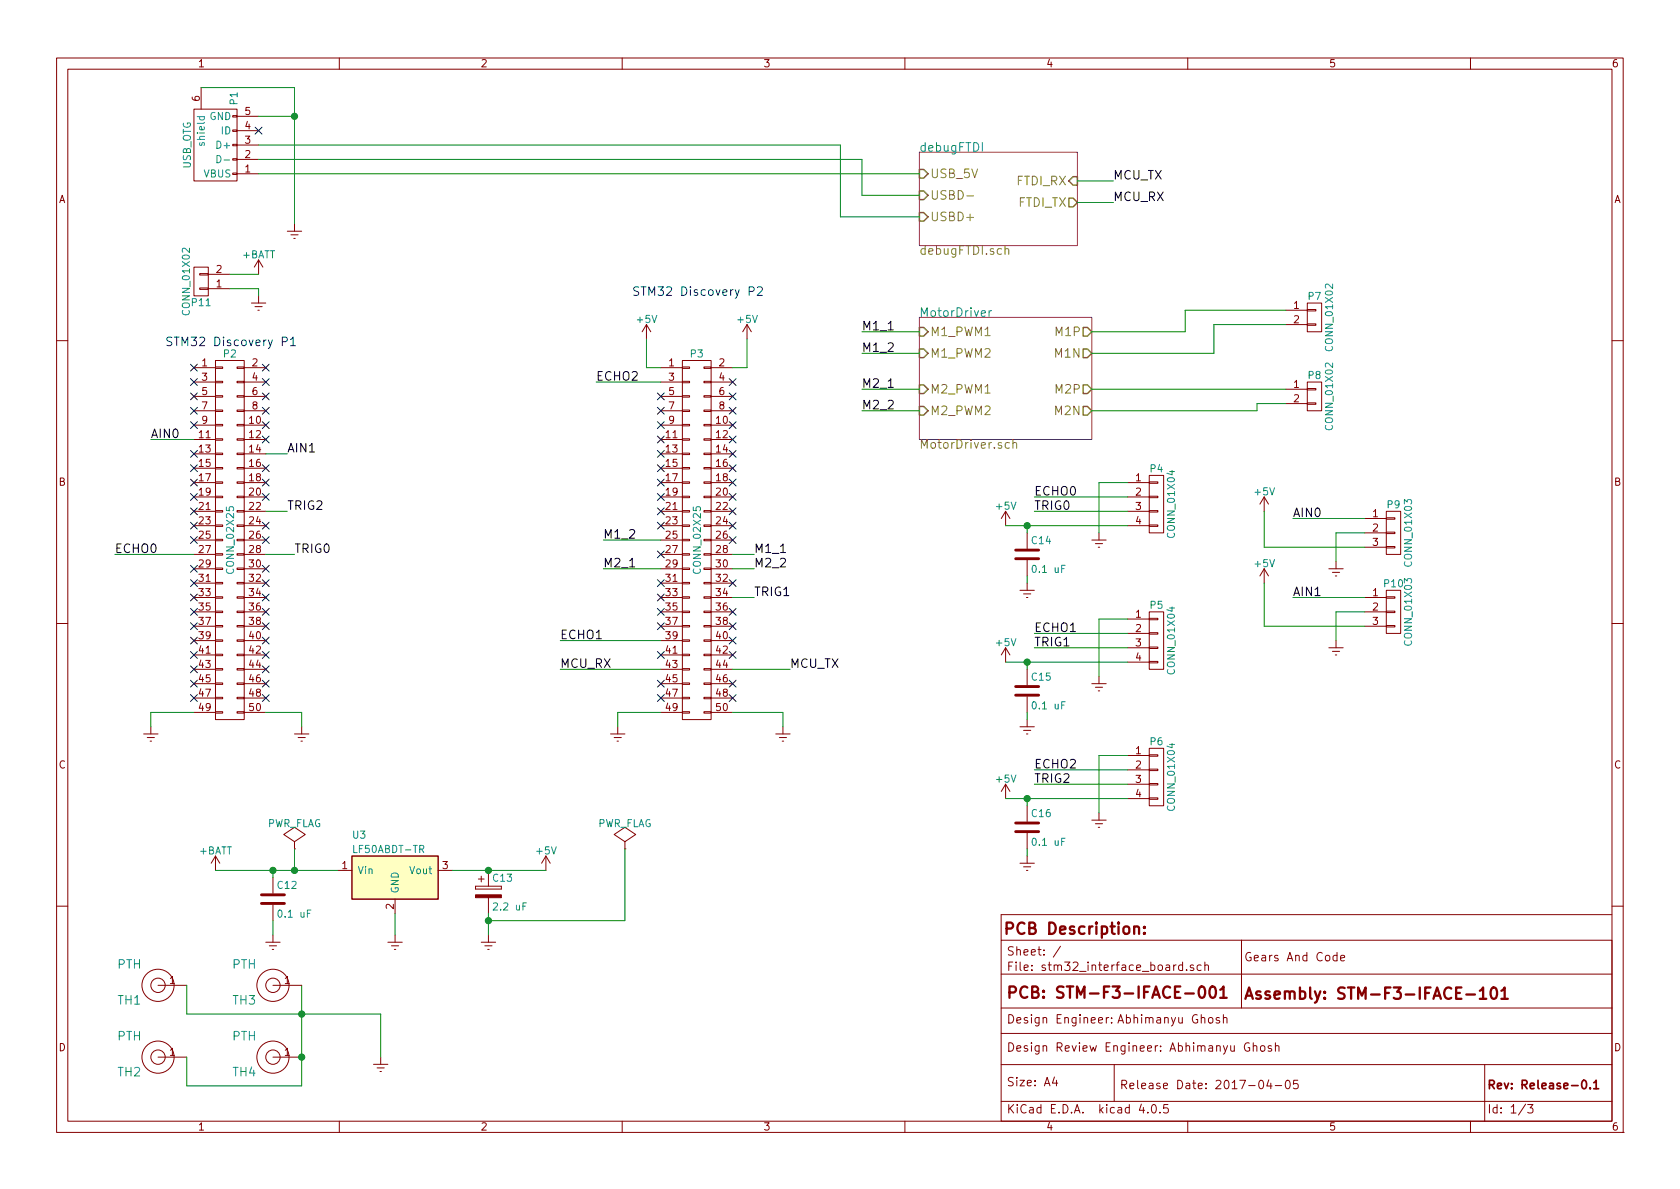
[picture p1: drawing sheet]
EESchema Schematic File Version 2
LIBS:power
LIBS:device
LIBS:transistors
LIBS:conn
LIBS:linear
LIBS:regul
LIBS:74xx
LIBS:cmos4000
LIBS:adc-dac
LIBS:memory
LIBS:xilinx
LIBS:microcontrollers
LIBS:dsp
LIBS:microchip
LIBS:analog_switches
LIBS:motorola
LIBS:texas
LIBS:intel
LIBS:audio
LIBS:interface
LIBS:digital-audio
LIBS:philips
LIBS:display
LIBS:cypress
LIBS:siliconi
LIBS:opto
LIBS:atmel
LIBS:contrib
LIBS:valves
LIBS:PowerManagement
LIBS:ftdi
LIBS:mechanical
LIBS:stm32_interface_board-cache
EELAYER 25 0
EELAYER END
$Descr A4 11693 8268
encoding utf-8
Sheet 1 3
Title ""
Date "2017-04-05"
Rev "Release-0.1"
Comp ""
Comment1 "STM-F3-IFACE-001"
Comment2 "STM-F3-IFACE-101"
Comment3 "Abhimanyu Ghosh"
Comment4 "Abhimanyu Ghosh"
$EndDescr
$Comp
L CONN_02X25 P2
U 1 1
P 1600 3750
F 0 "P2" H 1600 5050 50  0000 C CNN
F 1 "CONN_02X25" V 1600 3750 50  0000 C CNN
F 2 "Pin_Headers:Pin_Header_Straight_2x25" H 1600 3000 50  0001 C CNN
F 3 "" H 1600 3000 50  0000 C CNN
F 4 "SFH11-PBPC-D25-ST-BK" H 1600 3750 60  0001 C CNN "manf#"
	1    1600 3750
	1    0    0    -1  
$EndComp
$Sheet
S 6400 2200 1200 850 
U 58B85610
F0 "MotorDriver" 60
F1 "MotorDriver.sch" 60
F2 "M1_PWM1" I L 6400 2300 60 
F3 "M1_PWM2" I L 6400 2450 60 
F4 "M2_PWM1" I L 6400 2700 60 
F5 "M2_PWM2" I L 6400 2850 60 
F6 "M1P" O R 7600 2300 60 
F7 "M1N" O R 7600 2450 60 
F8 "M2P" O R 7600 2700 60 
F9 "M2N" O R 7600 2850 60 
$EndSheet
$Sheet
S 6400 1050 1100 650 
U 58B85615
F0 "debugFTDI" 60
F1 "debugFTDI.sch" 60
F2 "FTDI_RX" I R 7500 1250 60 
F3 "FTDI_TX" O R 7500 1400 60 
F4 "USBD-" I L 6400 1350 60 
F5 "USBD+" I L 6400 1500 60 
F6 "USB_5V" I L 6400 1200 60 
$EndSheet
$Comp
L CONN_01X02 P7
U 1 1
P 9150 2200
F 0 "P7" H 9150 2350 50  0000 C CNN
F 1 "CONN_01X02" V 9250 2200 50  0000 C CNN
F 2 "Pin_Headers:Pin_Header_Straight_1x02" H 9150 2200 50  0001 C CNN
F 3 "" H 9150 2200 50  0000 C CNN
F 4 "0705530001" H 9150 2200 60  0001 C CNN "manf#"
	1    9150 2200
	1    0    0    -1  
$EndComp
$Comp
L USB_OTG P1
U 1 1
P 1500 1000
F 0 "P1" H 1825 875 50  0000 C CNN
F 1 "USB_OTG" H 1500 1200 50  0000 C CNN
F 2 "Connect:USB_Micro-B" H 1450 900 50  0001 C CNN
F 3 "" V 1450 900 50  0000 C CNN
F 4 "10118193-0001LF" H 1500 1000 60  0001 C CNN "manf#"
	1    1500 1000
	0    -1   -1   0   
$EndComp
NoConn ~ 1800 900 
$Comp
L Earth #PWR6
U 1 1
P 2050 1550
F 0 "#PWR6" H 2050 1300 50  0001 C CNN
F 1 "Earth" H 2050 1400 50  0001 C CNN
F 2 "" H 2050 1550 50  0000 C CNN
F 3 "" H 2050 1550 50  0000 C CNN
	1    2050 1550
	1    0    0    -1  
$EndComp
Text Label 7750 1400 0    60   ~ 0
MCU_RX
Text Label 7750 1250 0    60   ~ 0
MCU_TX
$Comp
L CONN_01X04 P4
U 1 1
P 8050 3500
F 0 "P4" H 8050 3750 50  0000 C CNN
F 1 "CONN_01X04" V 8150 3500 50  0000 C CNN
F 2 "Pin_Headers:Pin_Header_Straight_1x04" H 8050 3500 50  0001 C CNN
F 3 "" H 8050 3500 50  0000 C CNN
F 4 "PPTC041LFBN-RC" H 8050 3500 60  0001 C CNN "manf#"
	1    8050 3500
	1    0    0    -1  
$EndComp
$Comp
L Earth #PWR22
U 1 1
P 7650 3700
F 0 "#PWR22" H 7650 3450 50  0001 C CNN
F 1 "Earth" H 7650 3550 50  0001 C CNN
F 2 "" H 7650 3700 50  0000 C CNN
F 3 "" H 7650 3700 50  0000 C CNN
	1    7650 3700
	1    0    0    -1  
$EndComp
$Comp
L Earth #PWR23
U 1 1
P 7650 4700
F 0 "#PWR23" H 7650 4450 50  0001 C CNN
F 1 "Earth" H 7650 4550 50  0001 C CNN
F 2 "" H 7650 4700 50  0000 C CNN
F 3 "" H 7650 4700 50  0000 C CNN
	1    7650 4700
	1    0    0    -1  
$EndComp
$Comp
L Earth #PWR24
U 1 1
P 7650 5650
F 0 "#PWR24" H 7650 5400 50  0001 C CNN
F 1 "Earth" H 7650 5500 50  0001 C CNN
F 2 "" H 7650 5650 50  0000 C CNN
F 3 "" H 7650 5650 50  0000 C CNN
	1    7650 5650
	1    0    0    -1  
$EndComp
$Comp
L CONN_02X25 P3
U 1 1
P 4850 3750
F 0 "P3" H 4850 5050 50  0000 C CNN
F 1 "CONN_02X25" V 4850 3750 50  0000 C CNN
F 2 "Pin_Headers:Pin_Header_Straight_2x25" H 4850 3000 50  0001 C CNN
F 3 "" H 4850 3000 50  0000 C CNN
F 4 "SFH11-PBPC-D25-ST-BK" H 4850 3750 60  0001 C CNN "manf#"
	1    4850 3750
	1    0    0    -1  
$EndComp
Text Label 3900 4650 0    60   ~ 0
MCU_RX
Text Label 5500 4650 0    60   ~ 0
MCU_TX
$Comp
L Earth #PWR12
U 1 1
P 4300 5050
F 0 "#PWR12" H 4300 4800 50  0001 C CNN
F 1 "Earth" H 4300 4900 50  0001 C CNN
F 2 "" H 4300 5050 50  0000 C CNN
F 3 "" H 4300 5050 50  0000 C CNN
	1    4300 5050
	1    0    0    -1  
$EndComp
$Comp
L Earth #PWR15
U 1 1
P 5450 5050
F 0 "#PWR15" H 5450 4800 50  0001 C CNN
F 1 "Earth" H 5450 4900 50  0001 C CNN
F 2 "" H 5450 5050 50  0000 C CNN
F 3 "" H 5450 5050 50  0000 C CNN
	1    5450 5050
	1    0    0    -1  
$EndComp
$Comp
L Earth #PWR7
U 1 1
P 2100 5050
F 0 "#PWR7" H 2100 4800 50  0001 C CNN
F 1 "Earth" H 2100 4900 50  0001 C CNN
F 2 "" H 2100 5050 50  0000 C CNN
F 3 "" H 2100 5050 50  0000 C CNN
	1    2100 5050
	1    0    0    -1  
$EndComp
$Comp
L Earth #PWR1
U 1 1
P 1050 5050
F 0 "#PWR1" H 1050 4800 50  0001 C CNN
F 1 "Earth" H 1050 4900 50  0001 C CNN
F 2 "" H 1050 5050 50  0000 C CNN
F 3 "" H 1050 5050 50  0000 C CNN
	1    1050 5050
	1    0    0    -1  
$EndComp
NoConn ~ 1350 2550
NoConn ~ 1850 2550
$Comp
L +BATT #PWR2
U 1 1
P 1500 6050
F 0 "#PWR2" H 1500 5900 50  0001 C CNN
F 1 "+BATT" H 1500 6190 50  0000 C CNN
F 2 "" H 1500 6050 50  0000 C CNN
F 3 "" H 1500 6050 50  0000 C CNN
	1    1500 6050
	1    0    0    -1  
$EndComp
$Comp
L +5V #PWR13
U 1 1
P 4500 2350
F 0 "#PWR13" H 4500 2200 50  0001 C CNN
F 1 "+5V" H 4500 2490 50  0000 C CNN
F 2 "" H 4500 2350 50  0000 C CNN
F 3 "" H 4500 2350 50  0000 C CNN
	1    4500 2350
	1    0    0    -1  
$EndComp
$Comp
L +5V #PWR14
U 1 1
P 5200 2350
F 0 "#PWR14" H 5200 2200 50  0001 C CNN
F 1 "+5V" H 5200 2490 50  0000 C CNN
F 2 "" H 5200 2350 50  0000 C CNN
F 3 "" H 5200 2350 50  0000 C CNN
	1    5200 2350
	1    0    0    -1  
$EndComp
$Comp
L +5V #PWR16
U 1 1
P 7000 3650
F 0 "#PWR16" H 7000 3500 50  0001 C CNN
F 1 "+5V" H 7000 3790 50  0000 C CNN
F 2 "" H 7000 3650 50  0000 C CNN
F 3 "" H 7000 3650 50  0000 C CNN
	1    7000 3650
	1    0    0    -1  
$EndComp
$Comp
L +5V #PWR17
U 1 1
P 7000 4600
F 0 "#PWR17" H 7000 4450 50  0001 C CNN
F 1 "+5V" H 7000 4740 50  0000 C CNN
F 2 "" H 7000 4600 50  0000 C CNN
F 3 "" H 7000 4600 50  0000 C CNN
	1    7000 4600
	1    0    0    -1  
$EndComp
$Comp
L +5V #PWR18
U 1 1
P 7000 5550
F 0 "#PWR18" H 7000 5400 50  0001 C CNN
F 1 "+5V" H 7000 5690 50  0000 C CNN
F 2 "" H 7000 5550 50  0000 C CNN
F 3 "" H 7000 5550 50  0000 C CNN
	1    7000 5550
	1    0    0    -1  
$EndComp
$Comp
L Earth #PWR28
U 1 1
P 9300 4450
F 0 "#PWR28" H 9300 4200 50  0001 C CNN
F 1 "Earth" H 9300 4300 50  0001 C CNN
F 2 "" H 9300 4450 50  0000 C CNN
F 3 "" H 9300 4450 50  0000 C CNN
	1    9300 4450
	1    0    0    -1  
$EndComp
$Comp
L Earth #PWR27
U 1 1
P 9300 3900
F 0 "#PWR27" H 9300 3650 50  0001 C CNN
F 1 "Earth" H 9300 3750 50  0001 C CNN
F 2 "" H 9300 3900 50  0000 C CNN
F 3 "" H 9300 3900 50  0000 C CNN
	1    9300 3900
	1    0    0    -1  
$EndComp
$Comp
L CONN_01X03 P9
U 1 1
P 9700 3700
F 0 "P9" H 9700 3900 50  0000 C CNN
F 1 "CONN_01X03" V 9800 3700 50  0000 C CNN
F 2 "Pin_Headers:Pin_Header_Straight_1x03" H 9700 3700 50  0001 C CNN
F 3 "" H 9700 3700 50  0000 C CNN
F 4 "61300311021" H 9700 3700 60  0001 C CNN "manf#"
	1    9700 3700
	1    0    0    -1  
$EndComp
Text Label 1050 3050 0    60   ~ 0
AIN0
Text Label 2000 3150 0    60   ~ 0
AIN1
Text Label 9000 3600 0    60   ~ 0
AIN0
Text Label 9000 4150 0    60   ~ 0
AIN1
Text Label 800  3850 0    60   ~ 0
ECHO0
Text Label 3900 4450 0    60   ~ 0
ECHO1
Text Label 4150 2650 0    60   ~ 0
ECHO2
Text Label 7200 3450 0    60   ~ 0
ECHO0
Text Label 7200 4400 0    60   ~ 0
ECHO1
Text Label 7200 5350 0    60   ~ 0
ECHO2
Text Label 7200 3550 0    60   ~ 0
TRIG0
Text Label 7200 5450 0    60   ~ 0
TRIG2
Text Label 7200 4500 0    60   ~ 0
TRIG1
Text Label 2050 3850 0    60   ~ 0
TRIG0
Text Label 5250 4150 0    60   ~ 0
TRIG1
Text Label 2000 3550 0    60   ~ 0
TRIG2
$Comp
L LF50ABDT-TR U3
U 1 1
P 2750 6150
F 0 "U3" H 2450 6500 50  0000 L CNN
F 1 "LF50ABDT-TR" H 2450 6400 50  0000 L CNN
F 2 "TO_SOT_Packages_SMD:TO-252-2Lead" H 2750 6000 50  0001 L CNN
F 3 "" H 2750 6300 50  0001 C CNN
F 4 "LF50ABDT-TR" H 2750 6150 60  0001 C CNN "manf#"
	1    2750 6150
	1    0    0    -1  
$EndComp
$Comp
L C C12
U 1 1
P 1900 6250
F 0 "C12" H 1925 6350 50  0000 L CNN
F 1 "0.1 uF" H 1925 6150 50  0000 L CNN
F 2 "Capacitors_SMD:C_0603_HandSoldering" H 1938 6100 50  0001 C CNN
F 3 "" H 1900 6250 50  0000 C CNN
F 4 "CC0603KRX7R8BB104" H 1900 6250 60  0001 C CNN "manf#"
	1    1900 6250
	1    0    0    -1  
$EndComp
$Comp
L Earth #PWR5
U 1 1
P 1900 6500
F 0 "#PWR5" H 1900 6250 50  0001 C CNN
F 1 "Earth" H 1900 6350 50  0001 C CNN
F 2 "" H 1900 6500 50  0000 C CNN
F 3 "" H 1900 6500 50  0000 C CNN
	1    1900 6500
	1    0    0    -1  
$EndComp
$Comp
L Earth #PWR9
U 1 1
P 2750 6500
F 0 "#PWR9" H 2750 6250 50  0001 C CNN
F 1 "Earth" H 2750 6350 50  0001 C CNN
F 2 "" H 2750 6500 50  0000 C CNN
F 3 "" H 2750 6500 50  0000 C CNN
	1    2750 6500
	1    0    0    -1  
$EndComp
$Comp
L Earth #PWR10
U 1 1
P 3400 6500
F 0 "#PWR10" H 3400 6250 50  0001 C CNN
F 1 "Earth" H 3400 6350 50  0001 C CNN
F 2 "" H 3400 6500 50  0000 C CNN
F 3 "" H 3400 6500 50  0000 C CNN
	1    3400 6500
	1    0    0    -1  
$EndComp
$Comp
L CP C13
U 1 1
P 3400 6200
F 0 "C13" H 3425 6300 50  0000 L CNN
F 1 "2.2 uF" H 3425 6100 50  0000 L CNN
F 2 "Capacitors_ThroughHole:C_Radial_D6.3_L11.2_P2.5" H 3438 6050 50  0001 C CNN
F 3 "" H 3400 6200 50  0000 C CNN
F 4 "SN2R2M025ST" H 3400 6200 60  0001 C CNN "manf#"
	1    3400 6200
	1    0    0    -1  
$EndComp
$Comp
L +5V #PWR11
U 1 1
P 3800 6050
F 0 "#PWR11" H 3800 5900 50  0001 C CNN
F 1 "+5V" H 3800 6190 50  0000 C CNN
F 2 "" H 3800 6050 50  0000 C CNN
F 3 "" H 3800 6050 50  0000 C CNN
	1    3800 6050
	1    0    0    -1  
$EndComp
$Comp
L C C15
U 1 1
P 7150 4800
F 0 "C15" H 7175 4900 50  0000 L CNN
F 1 "0.1 uF" H 7175 4700 50  0000 L CNN
F 2 "Capacitors_SMD:C_0603_HandSoldering" H 7188 4650 50  0001 C CNN
F 3 "" H 7150 4800 50  0000 C CNN
F 4 "CC0603KRX7R8BB104" H 7150 4800 60  0001 C CNN "manf#"
	1    7150 4800
	1    0    0    -1  
$EndComp
$Comp
L C C14
U 1 1
P 7150 3850
F 0 "C14" H 7175 3950 50  0000 L CNN
F 1 "0.1 uF" H 7175 3750 50  0000 L CNN
F 2 "Capacitors_SMD:C_0603_HandSoldering" H 7188 3700 50  0001 C CNN
F 3 "" H 7150 3850 50  0000 C CNN
F 4 "CC0603KRX7R8BB104" H 7150 3850 60  0001 C CNN "manf#"
	1    7150 3850
	1    0    0    -1  
$EndComp
$Comp
L C C16
U 1 1
P 7150 5750
F 0 "C16" H 7175 5850 50  0000 L CNN
F 1 "0.1 uF" H 7175 5650 50  0000 L CNN
F 2 "Capacitors_SMD:C_0603_HandSoldering" H 7188 5600 50  0001 C CNN
F 3 "" H 7150 5750 50  0000 C CNN
F 4 "CC0603KRX7R8BB104" H 7150 5750 60  0001 C CNN "manf#"
	1    7150 5750
	1    0    0    -1  
$EndComp
$Comp
L Earth #PWR19
U 1 1
P 7150 4050
F 0 "#PWR19" H 7150 3800 50  0001 C CNN
F 1 "Earth" H 7150 3900 50  0001 C CNN
F 2 "" H 7150 4050 50  0000 C CNN
F 3 "" H 7150 4050 50  0000 C CNN
	1    7150 4050
	1    0    0    -1  
$EndComp
$Comp
L Earth #PWR20
U 1 1
P 7150 5000
F 0 "#PWR20" H 7150 4750 50  0001 C CNN
F 1 "Earth" H 7150 4850 50  0001 C CNN
F 2 "" H 7150 5000 50  0000 C CNN
F 3 "" H 7150 5000 50  0000 C CNN
	1    7150 5000
	1    0    0    -1  
$EndComp
$Comp
L Earth #PWR21
U 1 1
P 7150 5950
F 0 "#PWR21" H 7150 5700 50  0001 C CNN
F 1 "Earth" H 7150 5800 50  0001 C CNN
F 2 "" H 7150 5950 50  0000 C CNN
F 3 "" H 7150 5950 50  0000 C CNN
	1    7150 5950
	1    0    0    -1  
$EndComp
$Comp
L +5V #PWR25
U 1 1
P 8800 3550
F 0 "#PWR25" H 8800 3400 50  0001 C CNN
F 1 "+5V" H 8800 3690 50  0000 C CNN
F 2 "" H 8800 3550 50  0000 C CNN
F 3 "" H 8800 3550 50  0000 C CNN
	1    8800 3550
	1    0    0    -1  
$EndComp
$Comp
L +5V #PWR26
U 1 1
P 8800 4050
F 0 "#PWR26" H 8800 3900 50  0001 C CNN
F 1 "+5V" H 8800 4190 50  0000 C CNN
F 2 "" H 8800 4050 50  0000 C CNN
F 3 "" H 8800 4050 50  0000 C CNN
	1    8800 4050
	1    0    0    -1  
$EndComp
$Comp
L PWR_FLAG #FLG1
U 1 1
P 2050 5900
F 0 "#FLG1" H 2050 5995 50  0001 C CNN
F 1 "PWR_FLAG" H 2050 6080 50  0000 C CNN
F 2 "" H 2050 5900 50  0000 C CNN
F 3 "" H 2050 5900 50  0000 C CNN
	1    2050 5900
	1    0    0    -1  
$EndComp
NoConn ~ 1350 2650
NoConn ~ 1850 2650
NoConn ~ 1850 2750
NoConn ~ 1350 2850
NoConn ~ 1850 2850
NoConn ~ 1350 2950
NoConn ~ 1850 2950
NoConn ~ 1850 3050
NoConn ~ 1350 3150
NoConn ~ 1350 3250
NoConn ~ 1350 3350
NoConn ~ 1350 3450
NoConn ~ 1350 3550
NoConn ~ 1350 3650
NoConn ~ 1350 3750
NoConn ~ 1850 3350
NoConn ~ 1850 3250
NoConn ~ 1850 3450
NoConn ~ 1850 3650
NoConn ~ 1850 3750
NoConn ~ 1350 3950
NoConn ~ 1850 3950
NoConn ~ 1350 4050
NoConn ~ 1850 4050
NoConn ~ 1350 4150
NoConn ~ 1850 4150
NoConn ~ 1350 4250
NoConn ~ 1850 4250
NoConn ~ 1350 4350
NoConn ~ 1850 4350
NoConn ~ 1350 4450
NoConn ~ 1850 4450
NoConn ~ 1350 4550
NoConn ~ 1850 4550
NoConn ~ 1350 4650
NoConn ~ 1850 4650
NoConn ~ 1350 4750
NoConn ~ 1850 4750
NoConn ~ 1350 4850
NoConn ~ 1850 4850
NoConn ~ 4600 4850
NoConn ~ 4600 4750
NoConn ~ 5100 4850
NoConn ~ 5100 4750
NoConn ~ 4600 4350
NoConn ~ 5100 4350
NoConn ~ 4600 4250
NoConn ~ 5100 4250
NoConn ~ 4600 4150
NoConn ~ 4600 4050
NoConn ~ 5100 3750
NoConn ~ 5100 3650
NoConn ~ 4600 3650
NoConn ~ 4600 3550
NoConn ~ 5100 3550
NoConn ~ 4600 3350
NoConn ~ 4600 3150
NoConn ~ 5100 3350
NoConn ~ 5100 3050
NoConn ~ 4600 2950
NoConn ~ 4600 2850
NoConn ~ 5100 2950
NoConn ~ 5100 2850
NoConn ~ 4600 2750
NoConn ~ 5100 2750
NoConn ~ 5100 2650
$Comp
L PWR_FLAG #FLG2
U 1 1
P 4350 5900
F 0 "#FLG2" H 4350 5995 50  0001 C CNN
F 1 "PWR_FLAG" H 4350 6080 50  0000 C CNN
F 2 "" H 4350 5900 50  0000 C CNN
F 3 "" H 4350 5900 50  0000 C CNN
	1    4350 5900
	1    0    0    -1  
$EndComp
$Comp
L CONN_01X04 P5
U 1 1
P 8050 4450
F 0 "P5" H 8050 4700 50  0000 C CNN
F 1 "CONN_01X04" V 8150 4450 50  0000 C CNN
F 2 "Pin_Headers:Pin_Header_Straight_1x04" H 8050 4450 50  0001 C CNN
F 3 "" H 8050 4450 50  0000 C CNN
F 4 "PPTC041LFBN-RC" H 8050 4450 60  0001 C CNN "manf#"
	1    8050 4450
	1    0    0    -1  
$EndComp
$Comp
L CONN_01X04 P6
U 1 1
P 8050 5400
F 0 "P6" H 8050 5650 50  0000 C CNN
F 1 "CONN_01X04" V 8150 5400 50  0000 C CNN
F 2 "Pin_Headers:Pin_Header_Straight_1x04" H 8050 5400 50  0001 C CNN
F 3 "" H 8050 5400 50  0000 C CNN
F 4 "PPTC041LFBN-RC" H 8050 5400 60  0001 C CNN "manf#"
	1    8050 5400
	1    0    0    -1  
$EndComp
$Comp
L CONN_01X03 P10
U 1 1
P 9700 4250
F 0 "P10" H 9700 4450 50  0000 C CNN
F 1 "CONN_01X03" V 9800 4250 50  0000 C CNN
F 2 "Pin_Headers:Pin_Header_Straight_1x03" H 9700 4250 50  0001 C CNN
F 3 "" H 9700 4250 50  0000 C CNN
F 4 "61300311021" H 9700 4250 60  0001 C CNN "manf#"
	1    9700 4250
	1    0    0    -1  
$EndComp
$Comp
L CONN_01X02 P8
U 1 1
P 9150 2750
F 0 "P8" H 9150 2900 50  0000 C CNN
F 1 "CONN_01X02" V 9250 2750 50  0000 C CNN
F 2 "Pin_Headers:Pin_Header_Straight_1x02" H 9150 2750 50  0001 C CNN
F 3 "" H 9150 2750 50  0000 C CNN
F 4 "0705530001" H 9150 2750 60  0001 C CNN "manf#"
	1    9150 2750
	1    0    0    -1  
$EndComp
Wire Wire Line
	7600 2850 8750 2850
Wire Wire Line
	8750 2850 8750 2800
Wire Wire Line
	8750 2800 8950 2800
Wire Wire Line
	7600 2700 8950 2700
Wire Wire Line
	7600 2450 8450 2450
Wire Wire Line
	8450 2450 8450 2250
Wire Wire Line
	8450 2250 8950 2250
Wire Wire Line
	7600 2300 8250 2300
Wire Wire Line
	8250 2300 8250 2150
Wire Wire Line
	8250 2150 8950 2150
Wire Wire Line
	1800 1200 6400 1200
Wire Wire Line
	1800 1100 6000 1100
Wire Wire Line
	6000 1100 6000 1350
Wire Wire Line
	6000 1350 6400 1350
Wire Wire Line
	1800 1000 5850 1000
Wire Wire Line
	5850 1000 5850 1500
Wire Wire Line
	5850 1500 6400 1500
Wire Wire Line
	1400 600  2050 600 
Wire Wire Line
	2050 600  2050 1550
Wire Wire Line
	1800 800  2050 800 
Connection ~ 2050 800 
Wire Wire Line
	7500 1400 7750 1400
Wire Wire Line
	7500 1250 7750 1250
Wire Wire Line
	7650 3350 7650 3700
Wire Wire Line
	7650 4300 7650 4700
Wire Wire Line
	7650 5250 7650 5650
Wire Wire Line
	1050 5050 1050 4950
Wire Wire Line
	1050 4950 1350 4950
Wire Wire Line
	1850 4950 2100 4950
Wire Wire Line
	2100 4950 2100 5050
Wire Wire Line
	4300 5050 4300 4950
Wire Wire Line
	4300 4950 4600 4950
Wire Wire Line
	5100 4950 5450 4950
Wire Wire Line
	5450 4950 5450 5050
Wire Wire Line
	7650 5250 7850 5250
Wire Wire Line
	7650 4300 7850 4300
Wire Wire Line
	7650 3350 7850 3350
Wire Wire Line
	4500 2350 4500 2550
Wire Wire Line
	4500 2550 4600 2550
Wire Wire Line
	5100 2550 5200 2550
Wire Wire Line
	5200 2550 5200 2350
Wire Wire Line
	7000 3650 7850 3650
Wire Wire Line
	7000 4600 7850 4600
Wire Wire Line
	7000 5550 7850 5550
Wire Wire Line
	9300 3700 9300 3900
Wire Wire Line
	9000 4150 9500 4150
Wire Wire Line
	9000 3600 9500 3600
Wire Wire Line
	800  3850 1350 3850
Wire Wire Line
	3900 4450 4600 4450
Wire Wire Line
	7200 5350 7850 5350
Wire Wire Line
	7200 4400 7850 4400
Wire Wire Line
	7200 3450 7850 3450
Wire Wire Line
	1850 3850 2050 3850
Wire Wire Line
	7200 3550 7850 3550
Wire Wire Line
	7200 4500 7850 4500
Wire Wire Line
	7200 5450 7850 5450
Wire Wire Line
	1500 6050 2350 6050
Wire Wire Line
	1900 6100 1900 6050
Connection ~ 1900 6050
Wire Wire Line
	1900 6500 1900 6400
Wire Wire Line
	2750 6500 2750 6350
Wire Wire Line
	3150 6050 3800 6050
Wire Wire Line
	3400 6350 3400 6500
Connection ~ 3400 6050
Wire Wire Line
	7150 4650 7150 4600
Connection ~ 7150 4600
Wire Wire Line
	7150 3700 7150 3650
Connection ~ 7150 3650
Wire Wire Line
	7150 5600 7150 5550
Connection ~ 7150 5550
Wire Wire Line
	7150 5950 7150 5900
Wire Wire Line
	7150 5000 7150 4950
Wire Wire Line
	7150 4050 7150 4000
Wire Wire Line
	8800 3550 8800 3800
Wire Wire Line
	8800 4050 8800 4350
Wire Wire Line
	2050 6050 2050 5900
Connection ~ 2050 6050
Wire Wire Line
	3400 6400 4350 6400
Wire Wire Line
	4350 6400 4350 5900
Connection ~ 3400 6400
$Comp
L CONN_01X02 P11
U 1 1
P 1400 1950
F 0 "P11" H 1400 2100 50  0000 C CNN
F 1 "CONN_01X02" V 1500 1950 50  0000 C CNN
F 2 "Pin_Headers:Pin_Header_Straight_1x02" H 1400 1950 50  0001 C CNN
F 3 "" H 1400 1950 50  0000 C CNN
	1    1400 1950
	-1   0    0    1   
$EndComp
$Comp
L +BATT #PWR3
U 1 1
P 1800 1900
F 0 "#PWR3" H 1800 1750 50  0001 C CNN
F 1 "+BATT" H 1800 2040 50  0000 C CNN
F 2 "" H 1800 1900 50  0000 C CNN
F 3 "" H 1800 1900 50  0000 C CNN
	1    1800 1900
	1    0    0    -1  
$EndComp
$Comp
L Earth #PWR4
U 1 1
P 1800 2050
F 0 "#PWR4" H 1800 1800 50  0001 C CNN
F 1 "Earth" H 1800 1900 50  0001 C CNN
F 2 "" H 1800 2050 50  0000 C CNN
F 3 "" H 1800 2050 50  0000 C CNN
	1    1800 2050
	1    0    0    -1  
$EndComp
Wire Wire Line
	1600 2000 1800 2000
Wire Wire Line
	1800 2000 1800 2050
Wire Wire Line
	1600 1900 1800 1900
NoConn ~ 4600 3050
NoConn ~ 5100 3150
$Comp
L PTH TH1
U 1 1
P 1100 6850
F 0 "TH1" H 900 6750 60  0000 C CNN
F 1 "PTH" H 900 7000 60  0000 C CNN
F 2 "mechanical:PTH" H 1100 6850 60  0001 C CNN
F 3 "" H 1100 6850 60  0000 C CNN
	1    1100 6850
	1    0    0    -1  
$EndComp
$Comp
L Earth #PWR8
U 1 1
P 2650 7350
F 0 "#PWR8" H 2650 7100 50  0001 C CNN
F 1 "Earth" H 2650 7200 50  0001 C CNN
F 2 "" H 2650 7350 50  0000 C CNN
F 3 "" H 2650 7350 50  0000 C CNN
	1    2650 7350
	1    0    0    -1  
$EndComp
Wire Wire Line
	2650 7350 2650 7050
Wire Wire Line
	1300 6850 1300 7050
Wire Wire Line
	1300 7050 2650 7050
Wire Wire Line
	2100 6850 2100 7550
Connection ~ 2100 7050
$Comp
L PTH TH2
U 1 1
P 1100 7350
F 0 "TH2" H 900 7250 60  0000 C CNN
F 1 "PTH" H 900 7500 60  0000 C CNN
F 2 "mechanical:PTH" H 1100 7350 60  0001 C CNN
F 3 "" H 1100 7350 60  0000 C CNN
	1    1100 7350
	1    0    0    -1  
$EndComp
$Comp
L PTH TH3
U 1 1
P 1900 6850
F 0 "TH3" H 1700 6750 60  0000 C CNN
F 1 "PTH" H 1700 7000 60  0000 C CNN
F 2 "mechanical:PTH" H 1900 6850 60  0001 C CNN
F 3 "" H 1900 6850 60  0000 C CNN
	1    1900 6850
	1    0    0    -1  
$EndComp
NoConn ~ 5100 4050
NoConn ~ 4600 3450
NoConn ~ 5100 3450
Wire Wire Line
	1050 3050 1350 3050
Wire Wire Line
	1850 3150 2000 3150
NoConn ~ 4600 3250
NoConn ~ 5100 3250
Wire Wire Line
	3900 4650 4600 4650
Wire Wire Line
	5100 4650 5500 4650
Text Label 5250 3850 0    60   ~ 0
M1_1
Text Label 4200 3750 0    60   ~ 0
M1_2
Text Label 4200 3950 0    60   ~ 0
M2_1
Text Label 5250 3950 0    60   ~ 0
M2_2
Wire Wire Line
	4200 3750 4600 3750
NoConn ~ 4600 3850
Wire Wire Line
	5100 3850 5250 3850
Wire Wire Line
	4200 3950 4600 3950
Wire Wire Line
	5100 3950 5250 3950
Text Label 6000 2300 0    60   ~ 0
M1_1
Text Label 6000 2450 0    60   ~ 0
M1_2
Text Label 6000 2700 0    60   ~ 0
M2_1
Text Label 6000 2850 0    60   ~ 0
M2_2
Wire Wire Line
	6000 2850 6400 2850
Wire Wire Line
	6000 2700 6400 2700
Wire Wire Line
	6000 2450 6400 2450
Wire Wire Line
	6000 2300 6400 2300
NoConn ~ 4600 4550
NoConn ~ 5100 4550
NoConn ~ 5100 4450
Wire Wire Line
	5100 4150 5250 4150
Wire Wire Line
	1850 3550 2000 3550
Text Notes 4400 2050 0    60   ~ 0
STM32 Discovery P2
Text Notes 1150 2400 0    60   ~ 0
STM32 Discovery P1
NoConn ~ 1350 2750
Wire Wire Line
	4150 2650 4600 2650
$Comp
L PTH TH4
U 1 1
P 1900 7350
F 0 "TH4" H 1700 7250 60  0000 C CNN
F 1 "PTH" H 1700 7500 60  0000 C CNN
F 2 "mechanical:PTH" H 1900 7350 60  0001 C CNN
F 3 "" H 1900 7350 60  0000 C CNN
	1    1900 7350
	1    0    0    -1  
$EndComp
Wire Wire Line
	1300 7350 1300 7550
Wire Wire Line
	1300 7550 2100 7550
Connection ~ 2100 7350
Wire Wire Line
	9300 3700 9500 3700
Wire Wire Line
	8800 3800 9500 3800
Wire Wire Line
	8800 4350 9500 4350
Wire Wire Line
	9300 4250 9300 4450
Wire Wire Line
	9300 4250 9500 4250
$EndSCHEMATC
